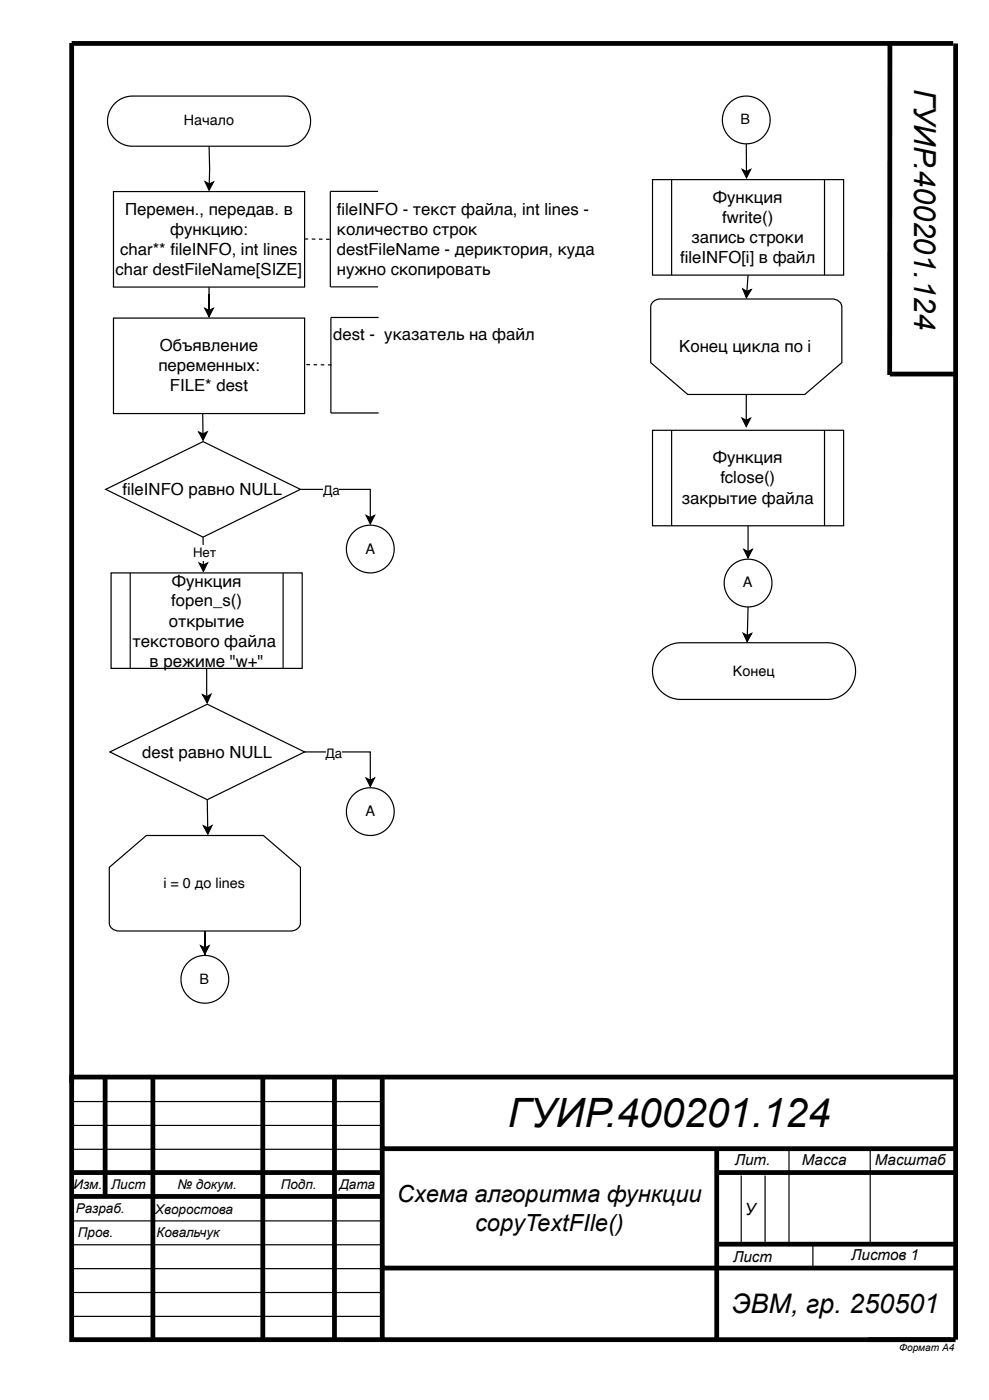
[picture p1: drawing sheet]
<svg xmlns="http://www.w3.org/2000/svg" width="210mm" height="297mm" viewBox="0 0 210 297" stroke-linecap="round" stroke-linejoin="round" font-family="sans-serif">
<g fill="none" stroke="#000" stroke-width="1" stroke-linecap="butt">
<path d="M15.2 9.2h187.1M15.2 9.1v220.9M188.9 9.2l-.1 70.5M202.8 9.2v219.6M188.9 79.4h13.9M22.3 228.8v25.3M32.4 228.8v55.7M55.8 228.8v55.7M71 228.8v55.7M81.1 228.8v15.2h121.7M15.2 249h65.9M15.2 254.1h65.9"/>
<path d="M81.1 244v25.3h121.7M152.1 244v40.5M152.1 249h50.7M81.1 269.3v15.2M152.1 264.3h50.7M184.3 284.5h18.5v-55.7h-187.6v55.7h186.6"/>
</g>
<g fill="none" stroke="#000" stroke-width=".25">
<path d="M43.5 38.6l.9 .5 .9-.4-.9 1.7zM44.4 30.5v8.6M43.5 65.5l.9 .4 .9-.4-.9 1.8zM44.4 61v4.9M15.3 234h65.9M15.3 239h65.9M19.4 228.9h5.1M15.3 244.1h65.9M15.3 259.3h65.9M157.3 249.7v14.2M162.4 249.7v14.4M167.4 244.1v20.3"/>
<path d="M184.7 244.1v20.3M15.3 269.5h65.9M15.3 264.4h65.9M15.3 274.5h65.9M15.3 279.6h65.9M172.5 264.4v5.1"/>
</g>
<path d="M43.5 38.6l.9 .5 .9-.4-.9 1.7zM43.5 65.5l.9 .4 .9-.4-.9 1.8z" fill="#000"/>
<path d="M24.1 40.7h40.5v20.3h-40.5z" fill="#fff"/>
<path d="M24.1 40.7h40.5v20.3h-40.5z" fill="none" stroke="#000" stroke-width=".25"/>
<path d="M24.1 67.6h40.5v20.2h-40.5z" fill="#fff"/>
<path d="M24.1 67.6h40.5v20.2h-40.5z" fill="none" stroke="#000" stroke-width=".25"/>
<path d="M24.4 22a5.3 5.3 0 0 1 3.7-1.6h32.5a5.3 5.3 0 0 1 5.3 5.3 5.3 5.3 0 0 1-5.3 5.4h-32.5a5.3 5.3 0 0 1-4.9-3.3 5.3 5.3 0 0 1 1.2-5.8z" fill="#fff"/>
<path d="M24.4 22a5.3 5.3 0 0 1 3.7-1.6h32.5a5.3 5.3 0 0 1 5.3 5.3 5.3 5.3 0 0 1-5.3 5.4h-32.5a5.3 5.3 0 0 1-4.9-3.3 5.3 5.3 0 0 1 1.2-5.8z" fill="none" stroke="#000" stroke-width=".25"/>
<path d="M22.4 103.9l20.7-10.1 20.7 10.1-20.7 10.2z" fill="#fff"/>
<path d="M22.4 103.9l20.7-10.1 20.7 10.1-20.7 10.2zM63.8 103.9h14.8v6M77.7 109.5l.9 .4 .9-.4-.9 1.8z" fill="none" stroke="#000" stroke-width=".25"/>
<path d="M77.7 109.5l.9 .4 .9-.4-.9 1.8z" fill="#000"/>
<path d="M68.7 102.7h3.3v3.3h-3.3z" fill="#fff"/>
<path d="M42.3 119.6l.9 .4 .8-.4-.8 1.8zM43.1 114.1l.1 5.9" fill="none" stroke="#000" stroke-width=".25"/>
<path d="M42.3 119.6l.9 .4 .8-.4-.8 1.8z" fill="#000"/>
<path d="M41.1 115.9h4.8v3.2h-4.8z" fill="#fff"/>
<path d="M43 147.6l.9 .4 .9-.5-.8 1.8zM43.9 142v6" fill="none" stroke="#000" stroke-width=".25"/>
<path d="M43 147.6l.9 .4 .9-.5-.8 1.8z" fill="#000"/>
<path d="M23.6 121.7h40.5v20.3h-40.5z" fill="#fff"/>
<path d="M23.6 121.7h40.5v20.3h-40.5zM27.6 121.7v20.3M60.1 121.7v20.3" fill="none" stroke="#000" stroke-width=".25"/>
<path d="M23.3 159.7l20.7-10.1 20.6 10.1-20.6 10.1z" fill="#fff"/>
<path d="M23.3 159.7l20.7-10.1 20.6 10.1-20.6 10.1zM64.6 159.7h14v6M77.7 165.3l.9 .4 .9-.4-.9 1.7z" fill="none" stroke="#000" stroke-width=".25"/>
<path d="M77.7 165.3l.9 .4 .9-.4-.9 1.7z" fill="#000"/>
<path d="M69.2 158.4h3.3v3.3h-3.3z" fill="#fff"/>
<path d="M43.5 197.7v5.1v-4.9v3.4M42.6 200.9l.9 .4 .9-.4-.9 1.7z" fill="none" stroke="#000" stroke-width=".25"/>
<path d="M42.6 200.9l.9 .4 .9-.4-.9 1.7z" fill="#000"/>
<path d="M23.2 184.2l7.9-6.7h24.8l7.9 6.7v11.8a1.91 1.91 0 0 1-2.1 1.7h-36.4a1.91 1.91 0 0 1-2.1-1.7z" fill="#fff"/>
<path d="M23.2 184.2l7.9-6.7h24.8l7.9 6.7v11.8a1.91 1.91 0 0 1-2.1 1.7h-36.4a1.91 1.91 0 0 1-2.1-1.7z" fill="none" stroke="#000" stroke-width=".25"/>
<path d="M138.7 64l.9-.4 .6-.1h36.4a1.91 1.91 0 0 1 2.1 1.7v11.8l-7.9 6.8h-24.8l-7.9-6.8v-11.8l.1-.5z" fill="#fff"/>
<path d="M138.7 64l.9-.4 .6-.1h36.4a1.91 1.91 0 0 1 2.1 1.7v11.8l-7.9 6.8h-24.8l-7.9-6.8v-11.8l.1-.5zM43.2 175.4l.9 .4 .9-.4-.9 1.8zM44 169.8l.1 6" fill="none" stroke="#000" stroke-width=".25"/>
<path d="M43.2 175.4l.9 .4 .9-.4-.9 1.8z" fill="#000"/>
<path d="M138.5 38.2h40.5v20.2h-40.5z" fill="#fff"/>
<path d="M138.5 38.2h40.5v20.2h-40.5zM142.5 38.2v20.2M175 38.2v20.2" fill="none" stroke="#000" stroke-width=".25"/>
<path d="M138.5 91.4h40.5v20.3h-40.5z" fill="#fff"/>
<path d="M138.5 91.4h40.5v20.3h-40.5zM142.5 91.4v20.3M175 91.4v20.3" fill="none" stroke="#000" stroke-width=".25"/>
<circle cx="78.6" cy="172.4" r="5.1" fill="#fff"/>
<circle cx="78.6" cy="172.4" r="5.1" fill="none" stroke="#000" stroke-width=".25"/>
<circle cx="78.6" cy="116.6" r="5.1" fill="#fff"/>
<circle cx="78.6" cy="116.6" r="5.1" fill="none" stroke="#000" stroke-width=".25"/>
<circle cx="158.8" cy="123.8" r="5.1" fill="#fff"/>
<circle cx="158.8" cy="123.8" r="5.1" fill="none" stroke="#000" stroke-width=".25"/>
<path d="M140.2 138.3a6 6 0 0 1 4.3-1.8h31.1a6 6 0 0 1 6 6 6 6 0 0 1-6 6.1h-31.1a6 6 0 0 1-5.6-3.8 6 6 0 0 1 1.3-6.5z" fill="#fff"/>
<path d="M140.2 138.3a6 6 0 0 1 4.3-1.8h31.1a6 6 0 0 1 6 6 6 6 0 0 1-6 6.1h-31.1a6 6 0 0 1-5.6-3.8 6 6 0 0 1 1.3-6.5z" fill="none" stroke="#000" stroke-width=".25"/>
<circle cx="43.5" cy="208" r="5.1" fill="#fff"/>
<circle cx="43.5" cy="208" r="5.1" fill="none" stroke="#000" stroke-width=".25"/>
<circle cx="158.4" cy="25.5" r="5.1" fill="#fff"/>
<g fill="none" stroke="#000" stroke-width=".25">
<path d="M157.5 36l.9 .4 .9-.4-.9 1.8zM158.4 30.5v5.9M80.2 40.6h-10.1v20.3h10.1M158.8 58.4l-.3 3.5M80.4 67.4h-10.2v20.3h10.2M157.6 61.4l.9 .5 .9-.4-1 1.7zM42.2 91.7l.9 .5 .9-.5-.9 1.8zM43 87.9l.1 4.3M157.5 88.8l.9 .5 .9-.5-.9 1.8zM158.4 83.8v5.5M157.9 116.7l.9 .5 .8-.5-.8 1.8zM158.8 111.7v5.5"/>
<path d="M157.7 134.5l.9 .5 .9-.4-.9 1.7zM158.8 128.9l-.2 6.1"/>
<circle cx="158.4" cy="25.5" r="5.1"/>
</g>
<g fill="#000">
<path d="M157.5 36l.9 .4 .9-.4-.9 1.8zM157.6 61.4l.9 .5 .9-.4-1 1.7zM42.2 91.7l.9 .5 .9-.5-.9 1.8zM157.5 88.8l.9 .5 .9-.5-.9 1.8zM157.9 116.7l.9 .5 .8-.5-.8 1.8zM157.7 134.5l.9 .5 .9-.4-.9 1.7z"/>
<path d="M64.6 50.6h.8v.3h-.8zM66.2 50.6l.7 .1v.2h-.7zM67.7 50.7h.7v.2h-.7zM69.2 50.7h.8v.3l-.8-.1z"/>
<path d="M65 77.3h.8v.3h-.8zM66.5 77.3h.8v.3h-.8zM68.1 77.4h.7v.2h-.7zM69.6 77.4h.7v.2h-.7z"/>
</g>
<text font-size="8.6" x="107.7" y="239.3">ГУИР.400201.124</text>
<text font-size="6.4" x="194" y="18.8" transform="rotate(90 194 18.8)">ГУИР.400201.124</text>
<text font-size="5.7" x="155.3" y="278.9">ЭВМ, гр. 250501</text>
<g font-size="5">
<text x="84.3" y="255.3">Схема алгоритма функции</text>
<text x="100.8" y="261.4">copyTextFIle()</text>
</g>
<text font-size="3.6" x="158.1" y="258.1">У</text>
<g font-size="3.5">
<text x="26.5" y="45.6">Перемен., передав. в</text>
<text x="71.5" y="45.6">fi leINFO - текст файла, int lines -</text>
<text x="151.3" y="43.1">Функция</text>
<text x="153.3" y="47.4">fwrite()</text>
<text x="36.1" y="49.9">функцию:</text>
<text x="71.5" y="49.9">количество строк</text>
<text x="146.8" y="51.7">запись строки</text>
<text x="24.5" y="58.3">char destFileName[SIZE]</text>
<text x="25.5" y="54.3">char** fi leINFO, int lines</text>
<text x="71.5" y="54.3">destFileName - дериктория, куда</text>
<text x="71.5" y="58.3">нужно скопировать</text>
<text x="144.3" y="55.8">fi leINFO[i] в файл</text>
<text x="33.9" y="74.5">Объявление</text>
<text x="70.7" y="72.2">dest - указатель на файл</text>
<text x="144.2" y="74.8">Конец цикла по i</text>
<text x="33.6" y="78.8">переменных:</text>
<text x="36.1" y="83.1">FILE* dest</text>
<text x="151.3" y="98.4">Функция</text>
<text x="26" y="105.2">fi leINFO равно NULL</text>
<text x="144.7" y="107">закрытие файла</text>
<text x="152.9" y="102.7">fclose()</text>
<text x="36.5" y="124.7">Функция</text>
<text x="36.4" y="128.8">fopen_s()</text>
<text x="28.1" y="137.4">текстового файла</text>
<text x="35.8" y="133.1">открытие</text>
<text x="31.8" y="141.7">в режиме &quot;w+&quot;</text>
<text x="30.2" y="161">dest равно NULL</text>
</g>
<g font-size="3.2">
<text x="155.9" y="247.4">Лит.</text>
<text x="170.2" y="247.4">Масса</text>
<text x="185.6" y="247.4">Масштаб</text>
<text x="155.6" y="268">Лист</text>
<text x="180.6" y="267.7">Листов 1</text>
</g>
<g font-size="3">
<text x="39" y="26.6">Начало</text>
<text x="157.2" y="26.4">В</text>
<text x="77.6" y="117.6">А</text>
<text x="157.7" y="124.7">А</text>
<text x="155.5" y="143.5">Конец</text>
<text x="77.6" y="173.4">А</text>
<text x="34.7" y="188.6">i = 0 до lines</text>
<text x="42.3" y="208.9">В</text>
</g>
<g font-size="2.9">
<text x="15.6" y="252.5">Изм.</text>
<text x="16.1" y="257.6">Разраб.</text>
<text x="23.6" y="252.5">Лист</text>
<text x="33" y="257.8">Хворостова</text>
<text x="37.7" y="252.5">№ докум.</text>
<text x="59.6" y="252.5">Подп.</text>
<text x="72" y="252.5">Дата</text>
<text x="16.5" y="262.6">Пров.</text>
<text x="33.2" y="262.6">Ковальчук</text>
</g>
<g font-size="2.8">
<text x="68.6" y="105.2">Да</text>
<text x="41" y="118.4">Нет</text>
<text x="69.1" y="161">Да</text>
</g>
<text font-size="2.1" x="190.8" y="287">Формат А4</text>
</svg>
